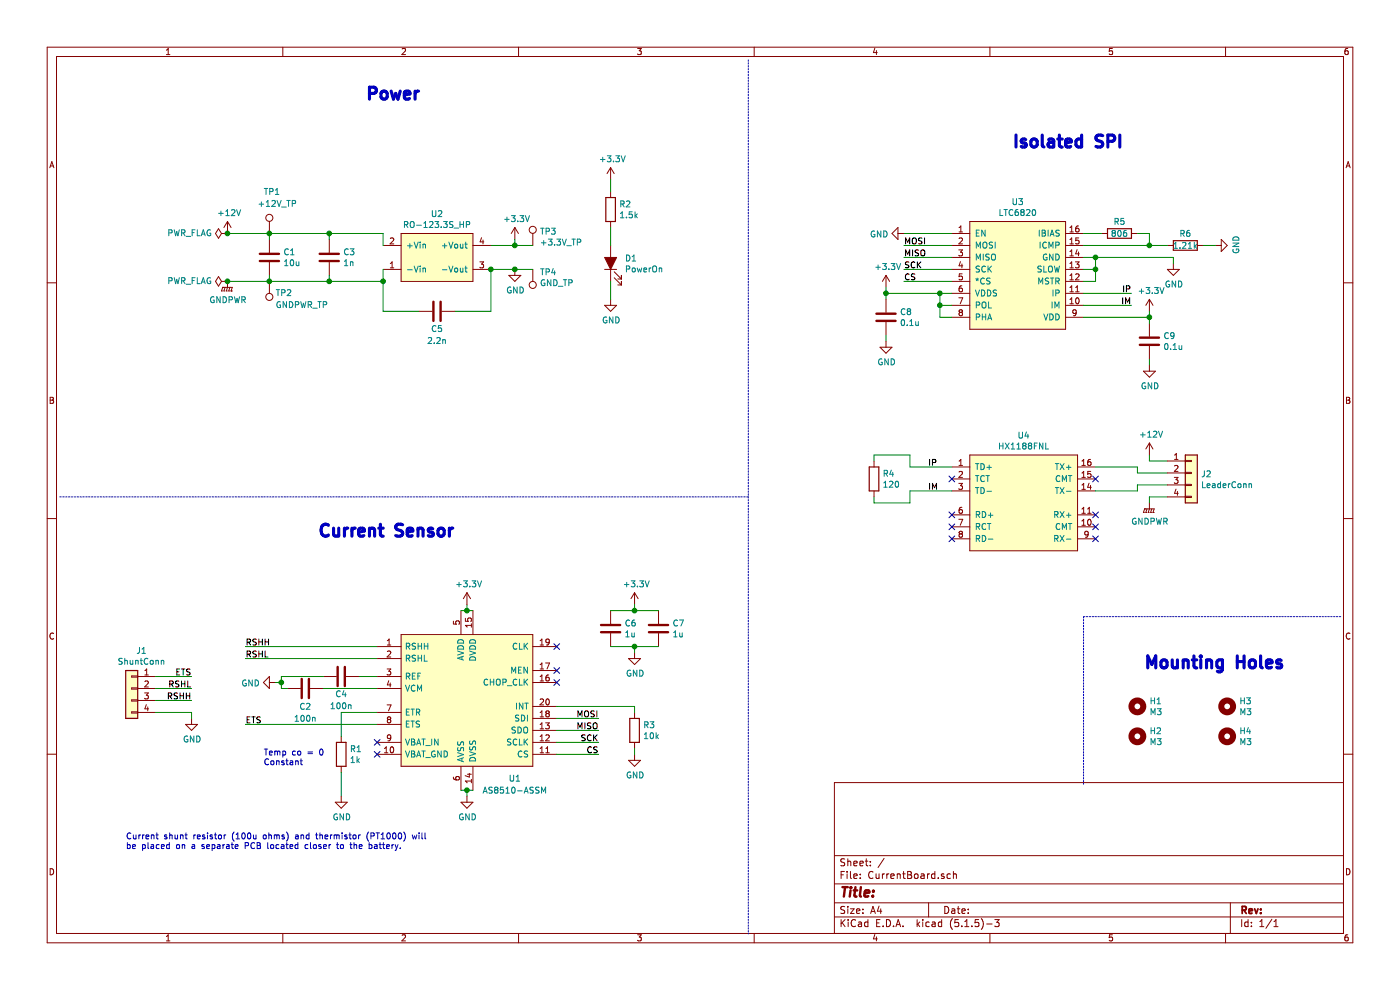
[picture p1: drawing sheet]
EESchema Schematic File Version 4
EELAYER 30 0
EELAYER END
$Descr A4 11693 8268
encoding utf-8
Sheet 1 1
Title ""
Date ""
Rev ""
Comp ""
Comment1 ""
Comment2 ""
Comment3 ""
Comment4 ""
$EndDescr
$Comp
L Connector_Generic:Conn_01x04 J2
U 1 1
P 9950 3950
F 0 "J2" H 10030 3942 50  0000 L CNN
F 1 "LeaderConn" H 10030 3851 50  0000 L CNN
F 2 "Connector_Molex:Molex_Micro-Fit_3.0_43650-0415_1x04_P3.00mm_Vertical" H 9950 3950 50  0001 C CNN
F 3 "~" H 9950 3950 50  0001 C CNN
	1    9950 3950
	1    0    0    -1  
$EndComp
$Comp
L utsvt-bps:LTC6820 U3
U 1 1
P 8500 1850
F 0 "U3" H 8500 2015 50  0000 C CNN
F 1 "LTC6820" H 8500 1924 50  0000 C CNN
F 2 "Package_SO:MSOP-16_3x4mm_P0.5mm" H 8500 1850 50  0001 C CNN
F 3 "" H 8500 1850 50  0001 C CNN
	1    8500 1850
	1    0    0    -1  
$EndComp
$Comp
L Device:C C8
U 1 1
P 7400 2650
F 0 "C8" H 7515 2696 50  0000 L CNN
F 1 "0.1u" H 7515 2605 50  0000 L CNN
F 2 "Capacitor_SMD:C_0805_2012Metric" H 7438 2500 50  0001 C CNN
F 3 "~" H 7400 2650 50  0001 C CNN
	1    7400 2650
	1    0    0    -1  
$EndComp
$Comp
L Device:R R6
U 1 1
P 9900 2050
F 0 "R6" V 9800 2050 50  0000 C CNN
F 1 "1.21k" V 9900 2050 50  0000 C CNN
F 2 "Resistor_SMD:R_0805_2012Metric" V 9830 2050 50  0001 C CNN
F 3 "~" H 9900 2050 50  0001 C CNN
	1    9900 2050
	0    1    1    0   
$EndComp
$Comp
L utsvt-bps:HX1188FNL U4
U 1 1
P 8550 3800
F 0 "U4" H 8550 3965 50  0000 C CNN
F 1 "HX1188FNL" H 8550 3874 50  0000 C CNN
F 2 "UTSVT_BPS:HXXXX" H 8550 3800 50  0001 C CNN
F 3 "" H 8550 3800 50  0001 C CNN
	1    8550 3800
	1    0    0    -1  
$EndComp
$Comp
L Device:R R4
U 1 1
P 7300 4000
F 0 "R4" H 7370 4046 50  0000 L CNN
F 1 "120" H 7370 3955 50  0000 L CNN
F 2 "Resistor_SMD:R_0805_2012Metric" V 7230 4000 50  0001 C CNN
F 3 "~" H 7300 4000 50  0001 C CNN
	1    7300 4000
	1    0    0    -1  
$EndComp
Wire Wire Line
	7950 1950 7550 1950
Wire Wire Line
	7950 2050 7550 2050
Wire Wire Line
	7950 2150 7550 2150
Wire Wire Line
	7950 2250 7550 2250
Wire Wire Line
	7950 2350 7550 2350
Wire Wire Line
	7950 2450 7850 2450
Wire Wire Line
	7950 2650 7850 2650
Wire Wire Line
	7850 2650 7850 2550
Connection ~ 7850 2450
Wire Wire Line
	7950 2550 7850 2550
Connection ~ 7850 2550
Wire Wire Line
	7850 2550 7850 2450
Wire Wire Line
	7400 2450 7850 2450
Wire Wire Line
	7400 2450 7400 2500
Wire Wire Line
	7400 2800 7400 2850
$Comp
L Device:R R5
U 1 1
P 9350 1950
F 0 "R5" V 9250 1950 50  0000 C CNN
F 1 "806" V 9350 1950 50  0000 C CNN
F 2 "Resistor_SMD:R_0805_2012Metric" V 9280 1950 50  0001 C CNN
F 3 "~" H 9350 1950 50  0001 C CNN
	1    9350 1950
	0    1    1    0   
$EndComp
Wire Wire Line
	9050 1950 9200 1950
Wire Wire Line
	9500 1950 9600 1950
Wire Wire Line
	9600 1950 9600 2050
Wire Wire Line
	9050 2050 9600 2050
Connection ~ 9600 2050
Wire Wire Line
	9600 2050 9750 2050
Wire Wire Line
	10050 2050 10150 2050
Wire Wire Line
	9050 2150 9150 2150
Wire Wire Line
	9050 2250 9150 2250
Wire Wire Line
	9150 2250 9150 2150
Wire Wire Line
	9050 2350 9150 2350
Wire Wire Line
	9150 2350 9150 2250
Connection ~ 9150 2250
Wire Wire Line
	9050 2450 9450 2450
Wire Wire Line
	9050 2550 9450 2550
$Comp
L power:GND #PWR022
U 1 1
P 9800 2200
F 0 "#PWR022" H 9800 1950 50  0001 C CNN
F 1 "GND" H 9805 2027 50  0000 C CNN
F 2 "" H 9800 2200 50  0001 C CNN
F 3 "" H 9800 2200 50  0001 C CNN
	1    9800 2200
	1    0    0    -1  
$EndComp
$Comp
L power:GND #PWR016
U 1 1
P 7400 2850
F 0 "#PWR016" H 7400 2600 50  0001 C CNN
F 1 "GND" H 7405 2677 50  0000 C CNN
F 2 "" H 7400 2850 50  0001 C CNN
F 3 "" H 7400 2850 50  0001 C CNN
	1    7400 2850
	1    0    0    -1  
$EndComp
$Comp
L power:GND #PWR017
U 1 1
P 7550 1950
F 0 "#PWR017" H 7550 1700 50  0001 C CNN
F 1 "GND" V 7555 1822 50  0000 R CNN
F 2 "" H 7550 1950 50  0001 C CNN
F 3 "" H 7550 1950 50  0001 C CNN
	1    7550 1950
	0    1    1    0   
$EndComp
Wire Wire Line
	7400 2450 7400 2400
Connection ~ 7400 2450
$Comp
L power:GND #PWR019
U 1 1
P 9600 3050
F 0 "#PWR019" H 9600 2800 50  0001 C CNN
F 1 "GND" H 9605 2877 50  0000 C CNN
F 2 "" H 9600 3050 50  0001 C CNN
F 3 "" H 9600 3050 50  0001 C CNN
	1    9600 3050
	1    0    0    -1  
$EndComp
Connection ~ 9600 2650
Wire Wire Line
	9600 2650 9600 2600
Wire Wire Line
	9600 3000 9600 3050
Wire Wire Line
	9050 2650 9600 2650
Wire Wire Line
	9600 2650 9600 2700
$Comp
L Device:C C9
U 1 1
P 9600 2850
F 0 "C9" H 9715 2896 50  0000 L CNN
F 1 "0.1u" H 9715 2805 50  0000 L CNN
F 2 "Capacitor_SMD:C_0805_2012Metric" H 9638 2700 50  0001 C CNN
F 3 "~" H 9600 2850 50  0001 C CNN
	1    9600 2850
	1    0    0    -1  
$EndComp
Connection ~ 9150 2150
Text Label 9450 2450 2    50   ~ 0
IP
Text Label 9450 2550 2    50   ~ 0
IM
Text Label 7550 2050 0    50   ~ 0
MOSI
Text Label 7550 2150 0    50   ~ 0
MISO
Text Label 7550 2250 0    50   ~ 0
SCK
Text Label 7550 2350 0    50   ~ 0
CS
Text Label 7750 3900 0    50   ~ 0
IP
Text Label 7750 4100 0    50   ~ 0
IM
Wire Wire Line
	7950 3900 7600 3900
Wire Wire Line
	7950 4100 7600 4100
Wire Wire Line
	7300 3850 7300 3800
Wire Wire Line
	7300 3800 7600 3800
Wire Wire Line
	7600 3800 7600 3900
Wire Wire Line
	7300 4150 7300 4200
Wire Wire Line
	7300 4200 7600 4200
Wire Wire Line
	7600 4100 7600 4200
NoConn ~ 7950 4000
NoConn ~ 7950 4300
NoConn ~ 7950 4400
NoConn ~ 7950 4500
NoConn ~ 9150 4300
NoConn ~ 9150 4400
NoConn ~ 9150 4500
Wire Wire Line
	9150 3900 9500 3900
Wire Wire Line
	9500 3900 9500 3950
Wire Wire Line
	9500 3950 9750 3950
Wire Wire Line
	9150 4100 9500 4100
Wire Wire Line
	9500 4100 9500 4050
Wire Wire Line
	9500 4050 9750 4050
NoConn ~ 9150 4000
Wire Wire Line
	9750 4150 9600 4150
Wire Wire Line
	9600 4150 9600 4200
Wire Wire Line
	9750 3850 9600 3850
Wire Wire Line
	9600 3850 9600 3800
$Comp
L power:+12V #PWR020
U 1 1
P 9600 3800
F 0 "#PWR020" H 9600 3650 50  0001 C CNN
F 1 "+12V" H 9615 3973 50  0000 C CNN
F 2 "" H 9600 3800 50  0001 C CNN
F 3 "" H 9600 3800 50  0001 C CNN
	1    9600 3800
	1    0    0    -1  
$EndComp
$Comp
L Device:C C1
U 1 1
P 2250 2150
F 0 "C1" H 2365 2196 50  0000 L CNN
F 1 "10u" H 2365 2105 50  0000 L CNN
F 2 "UTSVT_Passive:C_2220_5750Metrix" H 2288 2000 50  0001 C CNN
F 3 "~" H 2250 2150 50  0001 C CNN
	1    2250 2150
	1    0    0    -1  
$EndComp
$Comp
L Connector:TestPoint TP1
U 1 1
P 2250 1950
F 0 "TP1" H 2200 2300 50  0000 L CNN
F 1 "+12V_TP" H 2150 2200 50  0000 L CNN
F 2 "TestPoint:TestPoint_Keystone_5005-5009_Compact" H 2450 1950 50  0001 C CNN
F 3 "~" H 2450 1950 50  0001 C CNN
	1    2250 1950
	1    0    0    -1  
$EndComp
$Comp
L Connector:TestPoint TP2
U 1 1
P 2250 2350
F 0 "TP2" H 2200 2450 50  0000 R CNN
F 1 "GNDPWR_TP" H 2200 2550 50  0000 R CNN
F 2 "TestPoint:TestPoint_Keystone_5005-5009_Compact" H 2450 2350 50  0001 C CNN
F 3 "~" H 2450 2350 50  0001 C CNN
	1    2250 2350
	-1   0    0    1   
$EndComp
$Comp
L Connector:TestPoint TP4
U 1 1
P 4450 2250
F 0 "TP4" H 4392 2276 50  0000 R CNN
F 1 "GND_TP" H 4392 2367 50  0000 R CNN
F 2 "TestPoint:TestPoint_Keystone_5005-5009_Compact" H 4650 2250 50  0001 C CNN
F 3 "~" H 4650 2250 50  0001 C CNN
	1    4450 2250
	-1   0    0    1   
$EndComp
$Comp
L Device:R R2
U 1 1
P 5100 1750
F 0 "R2" H 5170 1796 50  0000 L CNN
F 1 "1.5k" H 5170 1705 50  0000 L CNN
F 2 "Resistor_SMD:R_0805_2012Metric" V 5030 1750 50  0001 C CNN
F 3 "~" H 5100 1750 50  0001 C CNN
	1    5100 1750
	1    0    0    -1  
$EndComp
$Comp
L Device:LED_ALT D1
U 1 1
P 5100 2200
F 0 "D1" V 5139 2082 50  0000 R CNN
F 1 "PowerOn" V 5048 2082 50  0000 R CNN
F 2 "LED_SMD:LED_0805_2012Metric" H 5100 2200 50  0001 C CNN
F 3 "~" H 5100 2200 50  0001 C CNN
	1    5100 2200
	0    -1   -1   0   
$EndComp
$Comp
L power:GNDPWR #PWR03
U 1 1
P 1900 2350
F 0 "#PWR03" H 1900 2150 50  0001 C CNN
F 1 "GNDPWR" H 1904 2196 50  0000 C CNN
F 2 "" H 1900 2300 50  0001 C CNN
F 3 "" H 1900 2300 50  0001 C CNN
	1    1900 2350
	1    0    0    -1  
$EndComp
$Comp
L power:+12V #PWR02
U 1 1
P 1900 1950
F 0 "#PWR02" H 1900 1800 50  0001 C CNN
F 1 "+12V" H 1915 2123 50  0000 C CNN
F 2 "" H 1900 1950 50  0001 C CNN
F 3 "" H 1900 1950 50  0001 C CNN
	1    1900 1950
	1    0    0    -1  
$EndComp
$Comp
L power:GND #PWR09
U 1 1
P 4300 2250
F 0 "#PWR09" H 4300 2000 50  0001 C CNN
F 1 "GND" H 4305 2077 50  0000 C CNN
F 2 "" H 4300 2250 50  0001 C CNN
F 3 "" H 4300 2250 50  0001 C CNN
	1    4300 2250
	1    0    0    -1  
$EndComp
$Comp
L power:GND #PWR011
U 1 1
P 5100 2500
F 0 "#PWR011" H 5100 2250 50  0001 C CNN
F 1 "GND" H 5105 2327 50  0000 C CNN
F 2 "" H 5100 2500 50  0001 C CNN
F 3 "" H 5100 2500 50  0001 C CNN
	1    5100 2500
	1    0    0    -1  
$EndComp
$Comp
L utsvt-bps:AS8510-ASSM U1
U 1 1
P 3150 5400
F 0 "U1" H 4300 4300 50  0000 C CNN
F 1 "AS8510-ASSM" H 4300 4200 50  0000 C CNN
F 2 "UTSVT_ICs:AS8510-ASSM" H 4500 5500 50  0001 L CNN
F 3 "http://ams.com/eng/content/download/36341/497608/15895" H 4500 5400 50  0001 L CNN
F 4 "Sensor Interface 2Ch Data Acquisition 16 Bit Dual 100uOhm" H 4500 5300 50  0001 L CNN "Description"
F 5 "2" H 4500 5200 50  0001 L CNN "Height"
F 6 "ams" H 4500 5100 50  0001 L CNN "Manufacturer_Name"
F 7 "AS8510-ASSM" H 4500 5000 50  0001 L CNN "Manufacturer_Part_Number"
F 8 "AS8510-ASSM" H 4500 4900 50  0001 L CNN "Arrow Part Number"
F 9 "https://www.arrow.com/en/products/as8510-assm/ams-ag" H 4500 4800 50  0001 L CNN "Arrow Price/Stock"
F 10 "985-AS8510-ASSM" H 4500 4700 50  0001 L CNN "Mouser Part Number"
F 11 "https://www.mouser.co.uk/ProductDetail/ams/AS8510-ASSM?qs=zVqNetb%252BkcRKMO9wwH5epA%3D%3D" H 4500 4600 50  0001 L CNN "Mouser Price/Stock"
	1    3150 5400
	1    0    0    -1  
$EndComp
Wire Wire Line
	9800 2200 9800 2150
Wire Wire Line
	9150 2150 9800 2150
Wire Wire Line
	3850 5100 3900 5100
Wire Wire Line
	3900 5100 3900 5050
Connection ~ 3900 5100
Wire Wire Line
	3900 5100 3950 5100
Wire Wire Line
	3850 6600 3900 6600
Wire Wire Line
	3900 6600 3900 6650
Connection ~ 3900 6600
Wire Wire Line
	3900 6600 3950 6600
$Comp
L power:+3.3V #PWR06
U 1 1
P 3900 5050
F 0 "#PWR06" H 3900 4900 50  0001 C CNN
F 1 "+3.3V" H 3915 5223 50  0000 C CNN
F 2 "" H 3900 5050 50  0001 C CNN
F 3 "" H 3900 5050 50  0001 C CNN
	1    3900 5050
	1    0    0    -1  
$EndComp
$Comp
L power:GND #PWR07
U 1 1
P 3900 6650
F 0 "#PWR07" H 3900 6400 50  0001 C CNN
F 1 "GND" H 3905 6477 50  0000 C CNN
F 2 "" H 3900 6650 50  0001 C CNN
F 3 "" H 3900 6650 50  0001 C CNN
	1    3900 6650
	1    0    0    -1  
$EndComp
$Comp
L Device:C C4
U 1 1
P 2850 5650
F 0 "C4" V 2700 5650 50  0000 C CNN
F 1 "100n" V 2600 5650 50  0000 C CNN
F 2 "Capacitor_SMD:C_0805_2012Metric" H 2888 5500 50  0001 C CNN
F 3 "~" H 2850 5650 50  0001 C CNN
	1    2850 5650
	0    -1   -1   0   
$EndComp
$Comp
L Device:C C2
U 1 1
P 2550 5750
F 0 "C2" V 2700 5750 50  0000 C CNN
F 1 "100n" V 2800 5750 50  0000 C CNN
F 2 "Capacitor_SMD:C_0805_2012Metric" H 2588 5600 50  0001 C CNN
F 3 "~" H 2550 5750 50  0001 C CNN
	1    2550 5750
	0    1    1    0   
$EndComp
Wire Wire Line
	3150 5650 3000 5650
Wire Wire Line
	3150 5750 2700 5750
Wire Wire Line
	2700 5650 2350 5650
Wire Wire Line
	2350 5650 2350 5700
Wire Wire Line
	2350 5750 2400 5750
Wire Wire Line
	2350 5700 2300 5700
Connection ~ 2350 5700
Wire Wire Line
	2350 5700 2350 5750
$Comp
L power:GND #PWR04
U 1 1
P 2300 5700
F 0 "#PWR04" H 2300 5450 50  0001 C CNN
F 1 "GND" V 2305 5572 50  0000 R CNN
F 2 "" H 2300 5700 50  0001 C CNN
F 3 "" H 2300 5700 50  0001 C CNN
	1    2300 5700
	0    1    1    0   
$EndComp
Wire Wire Line
	4650 6300 5000 6300
Wire Wire Line
	4650 6200 5000 6200
Wire Wire Line
	4650 6100 5000 6100
Wire Wire Line
	4650 6000 5000 6000
Text Label 5000 6300 2    50   ~ 0
CS
Text Label 5000 6200 2    50   ~ 0
SCK
NoConn ~ 4650 5400
NoConn ~ 4650 5600
NoConn ~ 4650 5700
Text Label 5000 6000 2    50   ~ 0
MOSI
Text Label 5000 6100 2    50   ~ 0
MISO
$Comp
L power:GNDPWR #PWR021
U 1 1
P 9600 4200
F 0 "#PWR021" H 9600 4000 50  0001 C CNN
F 1 "GNDPWR" H 9604 4046 50  0000 C CNN
F 2 "" H 9600 4150 50  0001 C CNN
F 3 "" H 9600 4150 50  0001 C CNN
	1    9600 4200
	1    0    0    -1  
$EndComp
Connection ~ 2250 1950
Wire Wire Line
	2250 1950 1900 1950
Wire Wire Line
	2250 2300 2250 2350
Wire Wire Line
	1900 2350 2250 2350
Connection ~ 2250 2350
Wire Wire Line
	2250 1950 2250 2000
Wire Wire Line
	3200 1950 3200 2050
Wire Wire Line
	4100 2250 4300 2250
Connection ~ 4300 2250
Wire Wire Line
	4300 2250 4450 2250
Wire Wire Line
	3200 2350 3200 2250
Wire Wire Line
	5100 1900 5100 2050
$Comp
L power:+3.3V #PWR08
U 1 1
P 4300 2000
F 0 "#PWR08" H 4300 1850 50  0001 C CNN
F 1 "+3.3V" H 4315 2173 50  0000 C CNN
F 2 "" H 4300 2000 50  0001 C CNN
F 3 "" H 4300 2000 50  0001 C CNN
	1    4300 2000
	1    0    0    -1  
$EndComp
$Comp
L Connector:TestPoint TP3
U 1 1
P 4450 2050
F 0 "TP3" H 4508 2168 50  0000 L CNN
F 1 "+3.3V_TP" H 4508 2077 50  0000 L CNN
F 2 "TestPoint:TestPoint_Keystone_5005-5009_Compact" H 4650 2050 50  0001 C CNN
F 3 "~" H 4650 2050 50  0001 C CNN
	1    4450 2050
	1    0    0    -1  
$EndComp
$Comp
L power:GND #PWR023
U 1 1
P 10150 2050
F 0 "#PWR023" H 10150 1800 50  0001 C CNN
F 1 "GND" H 10155 1877 50  0000 C CNN
F 2 "" H 10150 2050 50  0001 C CNN
F 3 "" H 10150 2050 50  0001 C CNN
	1    10150 2050
	0    -1   -1   0   
$EndComp
$Comp
L Device:C C6
U 1 1
P 5100 5250
F 0 "C6" H 5215 5296 50  0000 L CNN
F 1 "1u" H 5215 5205 50  0000 L CNN
F 2 "Capacitor_SMD:C_0805_2012Metric" H 5138 5100 50  0001 C CNN
F 3 "~" H 5100 5250 50  0001 C CNN
	1    5100 5250
	1    0    0    -1  
$EndComp
Wire Wire Line
	5100 5100 5300 5100
Wire Wire Line
	5300 5100 5300 5050
Connection ~ 5300 5100
Wire Wire Line
	5300 5100 5500 5100
Wire Wire Line
	5100 5400 5300 5400
Wire Wire Line
	5300 5400 5300 5450
Connection ~ 5300 5400
Wire Wire Line
	5300 5400 5500 5400
$Comp
L power:+3.3V #PWR012
U 1 1
P 5300 5050
F 0 "#PWR012" H 5300 4900 50  0001 C CNN
F 1 "+3.3V" H 5315 5223 50  0000 C CNN
F 2 "" H 5300 5050 50  0001 C CNN
F 3 "" H 5300 5050 50  0001 C CNN
	1    5300 5050
	1    0    0    -1  
$EndComp
$Comp
L power:GND #PWR013
U 1 1
P 5300 5450
F 0 "#PWR013" H 5300 5200 50  0001 C CNN
F 1 "GND" H 5305 5277 50  0000 C CNN
F 2 "" H 5300 5450 50  0001 C CNN
F 3 "" H 5300 5450 50  0001 C CNN
	1    5300 5450
	1    0    0    -1  
$EndComp
$Comp
L Device:C C7
U 1 1
P 5500 5250
F 0 "C7" H 5615 5296 50  0000 L CNN
F 1 "1u" H 5615 5205 50  0000 L CNN
F 2 "Capacitor_SMD:C_0805_2012Metric" H 5538 5100 50  0001 C CNN
F 3 "~" H 5500 5250 50  0001 C CNN
	1    5500 5250
	1    0    0    -1  
$EndComp
$Comp
L Device:R R3
U 1 1
P 5300 6100
F 0 "R3" H 5370 6146 50  0000 L CNN
F 1 "10k" H 5370 6055 50  0000 L CNN
F 2 "Resistor_SMD:R_0805_2012Metric" V 5230 6100 50  0001 C CNN
F 3 "~" H 5300 6100 50  0001 C CNN
	1    5300 6100
	1    0    0    -1  
$EndComp
Wire Wire Line
	4650 5900 5300 5900
Wire Wire Line
	5300 5900 5300 5950
Wire Wire Line
	5300 6250 5300 6300
$Comp
L power:GND #PWR014
U 1 1
P 5300 6300
F 0 "#PWR014" H 5300 6050 50  0001 C CNN
F 1 "GND" H 5305 6127 50  0000 C CNN
F 2 "" H 5300 6300 50  0001 C CNN
F 3 "" H 5300 6300 50  0001 C CNN
	1    5300 6300
	1    0    0    -1  
$EndComp
NoConn ~ 3150 6200
NoConn ~ 3150 6300
Text Notes 1050 7100 0    50   ~ 0
Current shunt resistor (100u ohms) and thermistor (PT1000) will\nbe placed on a separate PCB located closer to the battery. 
$Comp
L Connector_Generic:Conn_01x04 J1
U 1 1
P 1100 5750
F 0 "J1" H 1018 6067 50  0000 C CNN
F 1 "ShuntConn" H 1018 5976 50  0000 C CNN
F 2 "Connector_Molex:Molex_Micro-Fit_3.0_43650-0415_1x04_P3.00mm_Vertical" H 1100 5750 50  0001 C CNN
F 3 "~" H 1100 5750 50  0001 C CNN
	1    1100 5750
	-1   0    0    -1  
$EndComp
$Comp
L Device:R R1
U 1 1
P 2850 6300
F 0 "R1" H 2920 6346 50  0000 L CNN
F 1 "1k" H 2920 6255 50  0000 L CNN
F 2 "Resistor_SMD:R_0805_2012Metric" V 2780 6300 50  0001 C CNN
F 3 "~" H 2850 6300 50  0001 C CNN
	1    2850 6300
	1    0    0    -1  
$EndComp
Text Notes 2200 6400 0    50   ~ 0
Temp co = 0\nConstant
Wire Wire Line
	2850 5950 2850 6150
Wire Wire Line
	2850 6450 2850 6650
$Comp
L power:GND #PWR05
U 1 1
P 2850 6650
F 0 "#PWR05" H 2850 6400 50  0001 C CNN
F 1 "GND" H 2855 6477 50  0000 C CNN
F 2 "" H 2850 6650 50  0001 C CNN
F 3 "" H 2850 6650 50  0001 C CNN
	1    2850 6650
	1    0    0    -1  
$EndComp
Wire Wire Line
	2850 5950 3150 5950
Wire Wire Line
	3150 6050 2050 6050
Wire Wire Line
	3150 5400 2050 5400
Wire Wire Line
	3150 5500 2050 5500
Text Label 2050 5400 0    50   ~ 0
RSHH
Text Label 2050 5500 0    50   ~ 0
RSHL
Text Label 2050 6050 0    50   ~ 0
ETS
Wire Wire Line
	1300 5650 1600 5650
Wire Wire Line
	1300 5750 1600 5750
Wire Wire Line
	1300 5850 1600 5850
Wire Wire Line
	1300 5950 1600 5950
Wire Wire Line
	1600 5950 1600 6000
$Comp
L power:GND #PWR01
U 1 1
P 1600 6000
F 0 "#PWR01" H 1600 5750 50  0001 C CNN
F 1 "GND" H 1605 5827 50  0000 C CNN
F 2 "" H 1600 6000 50  0001 C CNN
F 3 "" H 1600 6000 50  0001 C CNN
	1    1600 6000
	1    0    0    -1  
$EndComp
Text Label 1600 5850 2    50   ~ 0
RSHH
Text Label 1600 5750 2    50   ~ 0
RSHL
Text Label 1600 5650 2    50   ~ 0
ETS
$Comp
L Mechanical:MountingHole H3
U 1 1
P 10250 5900
F 0 "H3" H 10350 5946 50  0000 L CNN
F 1 "M3" H 10350 5855 50  0000 L CNN
F 2 "MountingHole:MountingHole_3mm" H 10250 5900 50  0001 C CNN
F 3 "~" H 10250 5900 50  0001 C CNN
	1    10250 5900
	1    0    0    -1  
$EndComp
$Comp
L Mechanical:MountingHole H4
U 1 1
P 10250 6150
F 0 "H4" H 10350 6196 50  0000 L CNN
F 1 "M3" H 10350 6105 50  0000 L CNN
F 2 "MountingHole:MountingHole_3mm" H 10250 6150 50  0001 C CNN
F 3 "~" H 10250 6150 50  0001 C CNN
	1    10250 6150
	1    0    0    -1  
$EndComp
$Comp
L Mechanical:MountingHole H1
U 1 1
P 9500 5900
F 0 "H1" H 9600 5946 50  0000 L CNN
F 1 "M3" H 9600 5855 50  0000 L CNN
F 2 "MountingHole:MountingHole_3mm" H 9500 5900 50  0001 C CNN
F 3 "~" H 9500 5900 50  0001 C CNN
	1    9500 5900
	1    0    0    -1  
$EndComp
$Comp
L Mechanical:MountingHole H2
U 1 1
P 9500 6150
F 0 "H2" H 9600 6196 50  0000 L CNN
F 1 "M3" H 9600 6105 50  0000 L CNN
F 2 "MountingHole:MountingHole_3mm" H 9500 6150 50  0001 C CNN
F 3 "~" H 9500 6150 50  0001 C CNN
	1    9500 6150
	1    0    0    -1  
$EndComp
Wire Notes Line
	6250 500  6250 7800
Wire Notes Line
	500  4150 6250 4150
Text Notes 8450 1250 0    100  ~ 20
Isolated SPI
Text Notes 2650 4500 0    100  ~ 20
Current Sensor
Text Notes 9550 5600 0    100  ~ 20
Mounting Holes
Wire Notes Line
	9050 5150 11200 5150
Wire Notes Line
	9050 5150 9050 6550
Wire Wire Line
	4100 2050 4300 2050
Wire Wire Line
	4300 2000 4300 2050
Connection ~ 4300 2050
Wire Wire Line
	4300 2050 4450 2050
$Comp
L power:+3.3V #PWR010
U 1 1
P 5100 1500
F 0 "#PWR010" H 5100 1350 50  0001 C CNN
F 1 "+3.3V" H 5115 1673 50  0000 C CNN
F 2 "" H 5100 1500 50  0001 C CNN
F 3 "" H 5100 1500 50  0001 C CNN
	1    5100 1500
	1    0    0    -1  
$EndComp
$Comp
L power:+3.3V #PWR018
U 1 1
P 9600 2600
F 0 "#PWR018" H 9600 2450 50  0001 C CNN
F 1 "+3.3V" H 9615 2773 50  0000 C CNN
F 2 "" H 9600 2600 50  0001 C CNN
F 3 "" H 9600 2600 50  0001 C CNN
	1    9600 2600
	1    0    0    -1  
$EndComp
$Comp
L Device:C C3
U 1 1
P 2750 2150
F 0 "C3" H 2865 2196 50  0000 L CNN
F 1 "1n" H 2865 2105 50  0000 L CNN
F 2 "Capacitor_SMD:C_0805_2012Metric" H 2788 2000 50  0001 C CNN
F 3 "~" H 2750 2150 50  0001 C CNN
	1    2750 2150
	1    0    0    -1  
$EndComp
Wire Wire Line
	2250 1950 2750 1950
Wire Wire Line
	2750 1950 2750 2000
Connection ~ 2750 1950
Wire Wire Line
	2750 1950 3200 1950
Wire Wire Line
	2250 2350 2750 2350
$Comp
L Device:C C5
U 1 1
P 3650 2600
F 0 "C5" V 3500 2600 50  0000 C CNN
F 1 "2.2n" V 3400 2600 50  0000 C CNN
F 2 "Capacitor_SMD:C_0805_2012Metric" H 3688 2450 50  0001 C CNN
F 3 "~" H 3650 2600 50  0001 C CNN
	1    3650 2600
	0    -1   -1   0   
$EndComp
Wire Wire Line
	3500 2600 3200 2600
Wire Wire Line
	3200 2600 3200 2350
Connection ~ 3200 2350
Wire Wire Line
	3800 2600 4100 2600
Wire Wire Line
	4100 2600 4100 2250
Wire Wire Line
	2750 2300 2750 2350
Connection ~ 2750 2350
Wire Wire Line
	2750 2350 3200 2350
Text Notes 3050 850  0    100  ~ 20
Power
$Comp
L utsvt-power-regulators:RO-123.3S_HP U2
U 1 1
P 3650 2150
F 0 "U2" H 3650 2515 50  0000 C CNN
F 1 "RO-123.3S_HP" H 3650 2424 50  0000 C CNN
F 2 "UTSVT_ICs:RI3_DC_Converter" H 3650 1850 50  0001 C CNN
F 3 "https://www.mouser.com/datasheet/2/468/RO-1711124.pdf" H 3650 1850 50  0001 C CNN
	1    3650 2150
	1    0    0    -1  
$EndComp
Connection ~ 4100 2250
$Comp
L power:+3.3V #PWR015
U 1 1
P 7400 2400
F 0 "#PWR015" H 7400 2250 50  0001 C CNN
F 1 "+3.3V" H 7415 2573 50  0000 C CNN
F 2 "" H 7400 2400 50  0001 C CNN
F 3 "" H 7400 2400 50  0001 C CNN
	1    7400 2400
	1    0    0    -1  
$EndComp
$Comp
L power:PWR_FLAG #FLG0101
U 1 1
P 1900 1950
F 0 "#FLG0101" H 1900 2025 50  0001 C CNN
F 1 "PWR_FLAG" V 1900 2077 50  0000 L CNN
F 2 "" H 1900 1950 50  0001 C CNN
F 3 "~" H 1900 1950 50  0001 C CNN
	1    1900 1950
	0    -1   -1   0   
$EndComp
Connection ~ 1900 1950
$Comp
L power:PWR_FLAG #FLG0102
U 1 1
P 1900 2350
F 0 "#FLG0102" H 1900 2425 50  0001 C CNN
F 1 "PWR_FLAG" V 1900 2477 50  0000 L CNN
F 2 "" H 1900 2350 50  0001 C CNN
F 3 "~" H 1900 2350 50  0001 C CNN
	1    1900 2350
	0    -1   -1   0   
$EndComp
Connection ~ 1900 2350
Wire Wire Line
	5100 2350 5100 2500
Wire Wire Line
	5100 1500 5100 1600
$EndSCHEMATC
